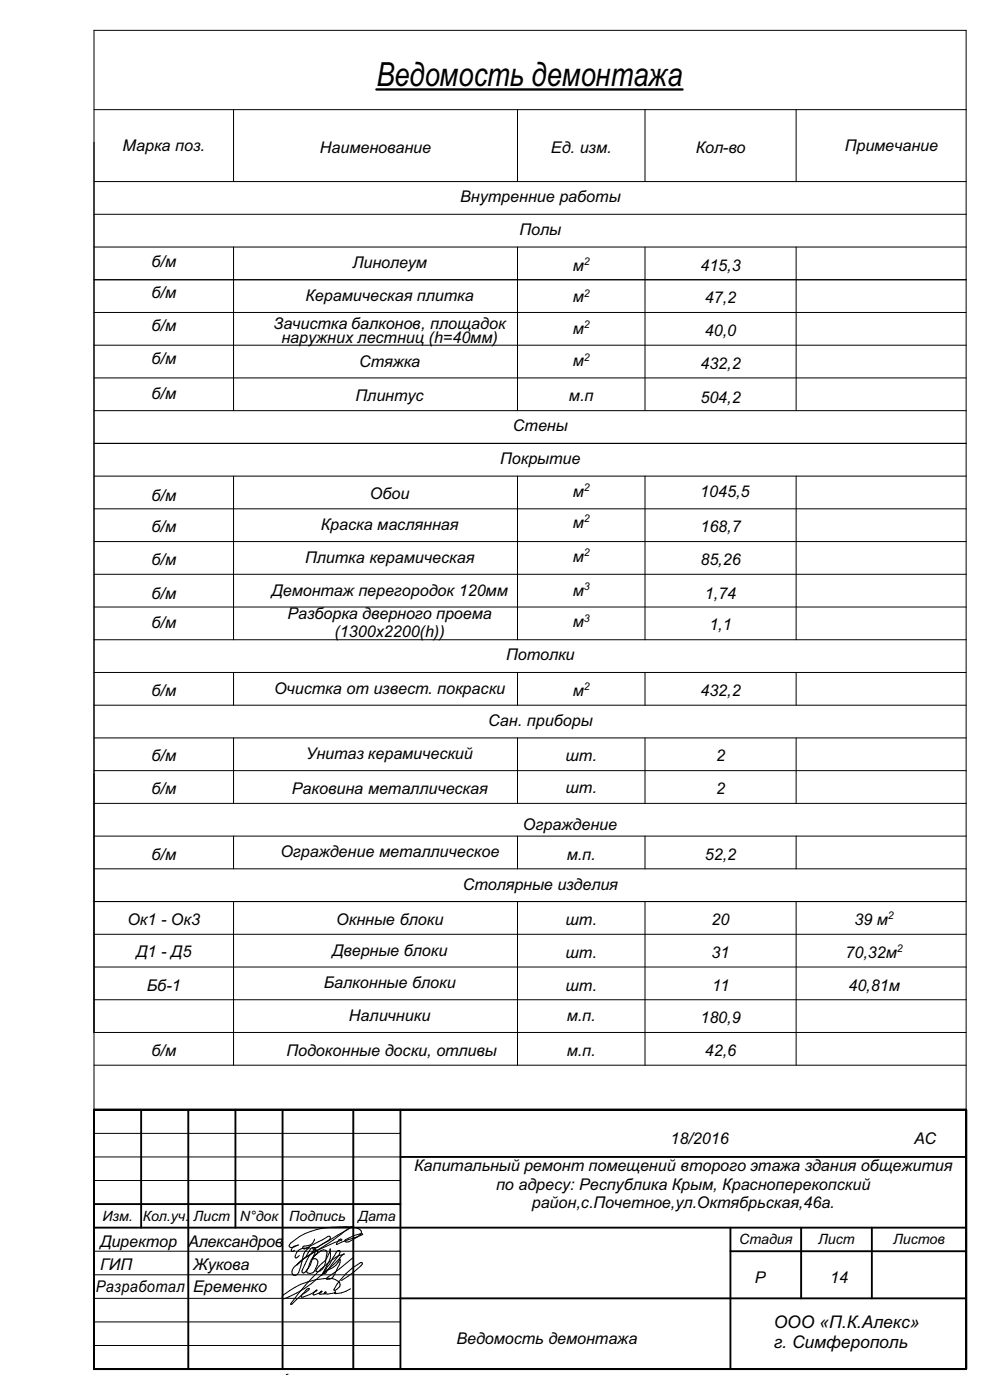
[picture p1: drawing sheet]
<svg xmlns="http://www.w3.org/2000/svg" width="210mm" height="297mm" viewBox="0 0 210 297" stroke-linecap="round" stroke-linejoin="round" font-family="sans-serif">
<path d="M61.1 291.5l-.4 .1" fill="none" stroke="#000" stroke-width=".21"/>
<!-- layer: ar_note -->
<g fill="none" stroke="#000" stroke-width=".21">
<path d="M19.9 30.2v188.8h185M19.9 23.3h185M19.9 38.5h185M49.5 23.3v15.2M109.8 23.3v15.2M136.8 23.3v15.2M168.9 23.3v15.2M19.9 59.3h185M19.9 45.5h185M19.9 52.4h185M49.5 52.4v34.7M109.8 52.4v34.7"/>
<path d="M136.8 52.4v34.7M168.9 52.4v34.7M19.9 73.2h185M19.9 66.3h185M19.9 87.1h185M19.9 80.2h185M19.9 94.1h185M19.9 101h185M19.9 107.9h185M19.9 114.9h185M49.5 101v34.7M109.8 101v34.7"/>
<path d="M136.8 101v34.7M168.9 101v34.7M19.9 121.8h185M19.9 128.8h185M19.9 135.7h185M19.9 142.7h185M19.9 149.6h185M19.9 156.5h185M49.5 142.7v6.9M49.5 156.5v13.9M109.8 142.7v6.9M109.8 156.5v13.9"/>
<path d="M136.8 142.7v6.9M136.8 156.5v13.9M168.9 142.7v6.9M168.9 156.5v13.9M19.9 163.5h185M19.9 170.4h185M19.9 177.4h185M49.5 177.4v6.9M109.8 177.4v6.9M136.8 177.4v6.9M168.9 177.4v6.9M19.9 191.3h185"/>
<path d="M19.9 198.2h185M19.9 184.3h185M49.5 191.3v34.7M109.8 191.3v34.7M136.8 191.3v34.7M168.9 191.3v34.7M19.9 205.1h185M19.9 212.1h185M19.9 226h185M62.5 265.2l-.5 .3-.2-.1a1.07 1.07 0 0 1 1.1-1.2l.4-.1a1.67 1.67 0 0 1-1.9 .4 .89 .89 0 0 1 .7-1.1 14.1 14.1 0 0 1 8.2-3l3.1-.2a3.1 3.1 0 0 1 3.3 1.1l-.1 .4a5.9 5.9 0 0 1-3 1.8l-.4-.2v-.2l.1-.1a6.6 6.6 0 0 1 3.6-1.2 7.2 7.2 0 0 1-3.1 1.2l-2.2 1h-.2v-.2a.99 .99 0 0 1 1.1-.9l-.1 .2-1.4 .5a30.6 30.6 0 0 0-7.7 4.4M63.3 268l1.5-1.3 .6-.9a1.35 1.35 0 0 1 1.1-1.1l.2 .1a1.23 1.23 0 0 1-.2 1.6l-.6 1.9-.5 .8M63.5 266.3l-.6 .5h-.2l-.1-.1a2.16 2.16 0 0 1 2.5-2h.6l-.2 .1a3 3 0 0 0-1.4 2.8l-.7 2.3-.3 .4-.4 .3a.71 .71 0 0 1-.7-.4 .71 .71 0 0 1 0-.7l.5-.9 .8-.6"/>
<path d="M65.9 266.1a8.9 8.9 0 0 0-2.9 2.3l.3-.4M65.9 266.1l-1 1.6-.8 1.8v.3l.3 .3 .2-.1 .8-.9M65.9 266.1a1.34 1.34 0 0 1 1.1-1l.3 .2a.73 .73 0 0 1-.5 1l-.5 .7h.5a.76 .76 0 0 1 .6 1l-.5 1.1a1.12 1.12 0 0 1-1.8 .8v-.2l.2-.6M66.7 262.9a1.86 1.86 0 0 1-2.2 1.4l-.3 .3 .1 .3 .3 .1 5-2.7h.3l.2 .2-.3 .6-1.6 .9a1.87 1.87 0 0 1-1.8 .7v.3h.2l8.1-4.8-1.3 .8a50 50 0 0 1-7.5 5.1M72.4 271.6a19.8 19.8 0 0 0 4.4-3.4v-.4h-.3a13.2 13.2 0 0 0-5.6 5.9 1.3 1.3 0 0 0 1.2-1.5 3.3 3.3 0 0 0-3.4-.9 15.2 15.2 0 0 0-8.6 3.4l-.2 .4v.3h.6a25.5 25.5 0 0 0 8.8-5.9 14.4 14.4 0 0 0 3.2-3.1l.5-.4-.6 .3a4.7 4.7 0 0 0-2.5 1.3 46.4 46.4 0 0 0-8.2 9v.1l.2-.1a17.1 17.1 0 0 1 3.6-3l.1-.2a.52 .52 0 0 0-.7 .3l-1 1.4 .4 .1 1.4-.6 1.5-.9-.3 .1-.5 .8a2.41 2.41 0 0 0 1.9-.6h-.3l-.2 .6 1.1-.1 .3-.4-.3 .1-.1 .1a2.93 2.93 0 0 0 2.3-.1v-.2l-.1 .4a5.2 5.2 0 0 0 3.4-1M74.8 266.9l-2.8 2.3-2.6 1.8-.2 .3 .1 .1a1.45 1.45 0 0 0 1.7-1.1l.4-.9a3.3 3.3 0 0 0 .7-2.3l-.1 .2a3.8 3.8 0 0 1-2.4 2.1l-.6 .3-.2 .5 .3-.1 2.7-3.7a.92 .92 0 0 0 .2-1.1 .73 .73 0 0 0-.8 .6l-1.3 2.3-1.7 2.3 1.1-2a4.5 4.5 0 0 0 .7-3.6 6.1 6.1 0 0 1-2.3 3.7l-.7 1.1a1.51 1.51 0 0 0 1.8-1.2l.4-2.1a.81 .81 0 0 0-.1-1.2l-.5-.1-.5 .2a5.1 5.1 0 0 0-2.8 3.8"/>
</g>
<path d="M19.9 6.4h185v284h-185zM19.9 240.4h65M19.9 250.4h65M19.9 245.4h65M19.9 265.4h65M19.9 270.4h65M19.9 275.4h65M19.9 280.4h65M19.9 285.4h65" fill="none" stroke="#000" stroke-width=".21"/>
<g fill="none" stroke="#000" stroke-width=".4">
<path d="M19.9 235.4h185v55h-185zM29.9 235.4v25M39.9 235.4v55M49.9 235.4v25M59.9 235.4v55M74.9 235.4v55M84.9 235.4v55M19.9 255.4h65M84.9 245.4h120M19.9 260.4h185M84.9 275.4h120M154.9 260.4v30"/>
<path d="M154.9 265.4h50M169.9 260.4v15M184.9 260.4v15"/>
</g>
<path d="M79.8 19h65" fill="none" stroke="#000" stroke-width=".49"/>
<text font-size="7.1" x="79.8" y="18.2">Ведомость демонтажа</text>
<g font-size="3.7">
<text x="164.1" y="281.8">ООО «П.К.Алекс»</text>
<text x="164.1" y="286">г. Симферополь</text>
</g>
<g font-size="3.4">
<text x="26" y="32">Марка поз.</text>
<text x="67.8" y="32.4">Наименование</text>
<text x="116.9" y="32.4">Ед. изм.</text>
<text x="147.6" y="32.4">Кол-во</text>
<text x="179.2" y="32">Примечание</text>
<text x="97.6" y="42.9">Внутренние работы</text>
<text x="110.2" y="49.9">Полы</text>
<text x="32.1" y="56.6">б/м</text>
<text x="74.8" y="56.9">Линолеум</text>
<text x="121.5" y="57.4">м</text>
<text x="148.6" y="57.4">415,3</text>
<text x="32.1" y="63.3">б/м</text>
<text x="64.8" y="63.9">Керамическая плитка</text>
<text x="121.5" y="64.2">м</text>
<text x="149.5" y="64.3">47,2</text>
<text x="32.1" y="70.2">б/м</text>
<text x="58" y="69.7">Зачистка балконов, площадок</text>
<text x="121.5" y="70.9">м</text>
<text x="149.5" y="71.3">40,0</text>
<text x="32.1" y="77.3">б/м</text>
<text x="59.7" y="72.8">наружних лестниц (h=40мм)</text>
<text x="76.2" y="77.8">Стяжка</text>
<text x="121.5" y="77.7">м</text>
<text x="148.6" y="78.2">432,2</text>
<text x="32.1" y="84.6">б/м</text>
<text x="75.4" y="85">Плинтус</text>
<text x="120.7" y="85">м.п</text>
<text x="148.6" y="85.5">504,2</text>
<text x="108.8" y="91.4">Стены</text>
<text x="106.1" y="98.5">Покрытие</text>
<text x="32.1" y="106.3">б/м</text>
<text x="78.5" y="105.8">Обои</text>
<text x="121.5" y="105.4">м</text>
<text x="148.6" y="105.5">1045,5</text>
<text x="32.1" y="112.9">б/м</text>
<text x="68" y="112.5">Краска маслянная</text>
<text x="121.5" y="112">м</text>
<text x="148.6" y="112.9">168,7</text>
<text x="32.1" y="119.9">б/м</text>
<text x="64.7" y="119.4">Плитка керамическая</text>
<text x="121.5" y="119.2">м</text>
<text x="148.6" y="119.9">85,26</text>
<text x="32.1" y="127">б/м</text>
<text x="57.6" y="126.5">Демонтаж перегородок 120мм</text>
<text x="61" y="131.3">Разборка дверного проема</text>
<text x="121.5" y="126.4">м</text>
<text x="149.5" y="127">1,74</text>
<text x="32.1" y="133.2">б/м</text>
<text x="71" y="135.2">(1300х2200(h))</text>
<text x="121.5" y="133.1">м</text>
<text x="150.5" y="133.7">1,1</text>
<text x="107.4" y="140.1">Потолки</text>
<text x="32.1" y="147.6">б/м</text>
<text x="58.1" y="147.2">Очистка от извест. покраски</text>
<text x="121.5" y="147.6">м</text>
<text x="148.6" y="147.6">432,2</text>
<text x="103.5" y="154">Сан. приборы</text>
<text x="32.1" y="161.5">б/м</text>
<text x="64.9" y="161.1">Унитаз керамический</text>
<text x="120" y="161.5">шт.</text>
<text x="151.9" y="161.5">2</text>
<text x="32.1" y="168.5">б/м</text>
<text x="61.9" y="168.5">Раковина металлическая</text>
<text x="120" y="168.2">шт.</text>
<text x="151.9" y="168.5">2</text>
<text x="110.9" y="176.2">Ограждение</text>
<text x="32.1" y="182.4">б/м</text>
<text x="59.5" y="181.9">Ограждение металлическое</text>
<text x="120.2" y="182.4">м.п.</text>
<text x="149.5" y="182.4">52,2</text>
<text x="98.2" y="188.7">Столярные изделия</text>
<text x="27" y="196.2">Ок1 - Ок3</text>
<text x="71.3" y="196.2">Окнные блоки</text>
<text x="120" y="196.2">шт.</text>
<text x="151" y="196.2">20</text>
<text x="181.2" y="196.2">39 м</text>
<text x="28.9" y="203">Д1 - Д5</text>
<text x="70.4" y="202.7">Дверные блоки</text>
<text x="120" y="203.2">шт.</text>
<text x="151" y="203.2">31</text>
<text x="179.3" y="203.2">70,32м</text>
<text x="68.7" y="209.7">Балконные блоки</text>
<text x="31.1" y="210.1">Бб-1</text>
<text x="120" y="210.1">шт.</text>
<text x="151.1" y="210.1">11</text>
<text x="180" y="210.1">40,81м</text>
<text x="74" y="216.6">Наличники</text>
<text x="120.2" y="216.7">м.п.</text>
<text x="148.6" y="217.1">180,9</text>
<text x="32.1" y="224">б/м</text>
<text x="60.7" y="223.9">Подоконные доски, отливы</text>
<text x="120.2" y="224">м.п.</text>
<text x="149.5" y="224">42,6</text>
<text x="142.2" y="242.6">18/2016</text>
<text x="193.9" y="242.6">АС</text>
<text x="87.9" y="248.5">Капитальный ремонт помещений второго этажа здания общежития</text>
<text x="105.2" y="252.4">по адресу: Республика Крым, Красноперекопский</text>
<text x="112.8" y="256.4">район,с.Почетное,ул.Октябрьская,46а.</text>
<text x="21.2" y="269.4">ГИП</text>
<text x="21.2" y="264.5">Директор</text>
<text x="39.9" y="264.6">Александров</text>
<text x="41" y="269.4">Жукова</text>
<text x="20.3" y="274">Разработал</text>
<text x="41" y="274.1">Еременко</text>
<text x="160.1" y="272.1">Р</text>
<text x="176.1" y="272.1">14</text>
<text x="96.8" y="285">Ведомость демонтажа</text>
</g>
<g font-size="3">
<text x="21.7" y="259">Изм.</text>
<text x="30.3" y="259">Кол.уч.</text>
<text x="41.1" y="259">Лист</text>
<text x="50.9" y="259">N°док</text>
<text x="61.3" y="259">Подпись</text>
<text x="76" y="259">Дата</text>
<text x="156.8" y="264">Стадия</text>
<text x="173.6" y="264">Лист</text>
<text x="189.5" y="264">Листов</text>
</g>
<g font-size="2.3">
<text x="123.8" y="56.2">2</text>
<text x="123.8" y="63">2</text>
<text x="123.8" y="69.7">2</text>
<text x="123.8" y="76.5">2</text>
<text x="123.8" y="104.2">2</text>
<text x="123.8" y="110.8">2</text>
<text x="123.8" y="118">2</text>
<text x="123.8" y="125.2">3</text>
<text x="123.8" y="131.9">3</text>
<text x="123.8" y="146.4">2</text>
<text x="188.4" y="195">2</text>
<text x="190.2" y="202">2</text>
</g>
</svg>
